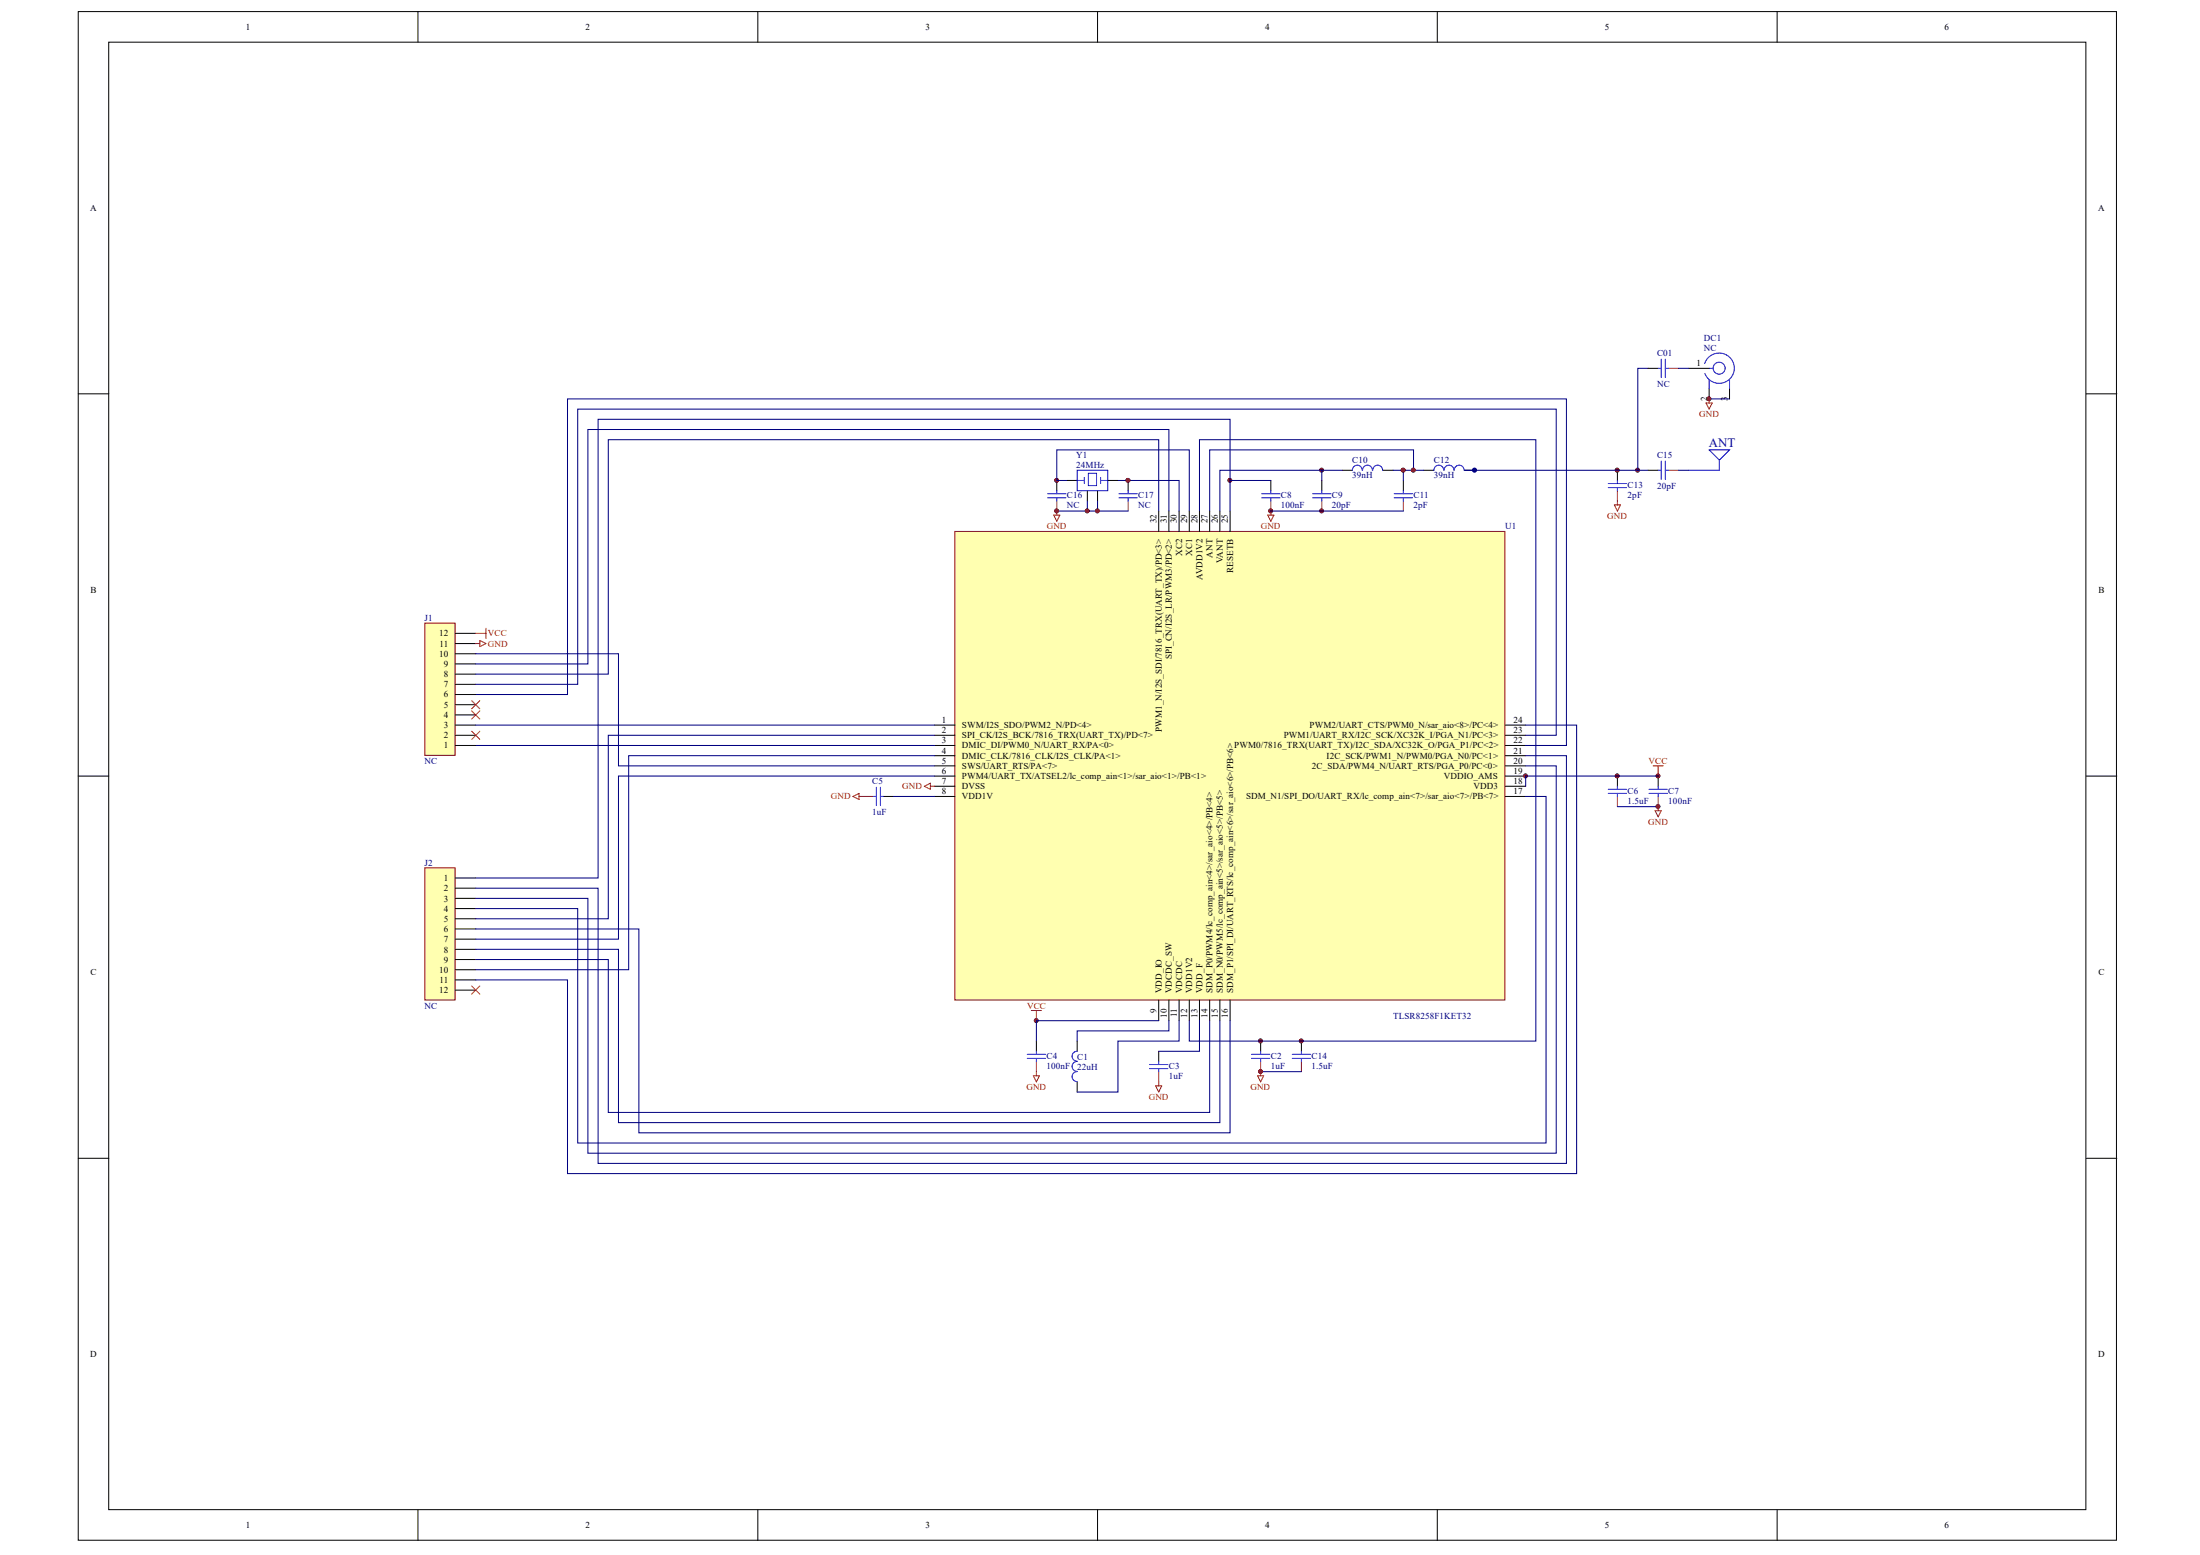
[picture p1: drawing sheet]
# Altium schematic sheet ZYZB010.SchDoc
size C; SheetNumber: 0; SheetTotal: 0

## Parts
C1  22uH  [COMPONENT_3]
C01  NC  [01]
C2  1uF  [COMPONENT_2]
C3  1uF  [COMPONENT_2]
C4  100nF  [COMPONENT_2]
C5  1uF  [COMPONENT_2]
C6  1.5uF  [COMPONENT_2]
C7  100nF  [COMPONENT_2]
C8  100nF  [COMPONENT_2]
C9  20pF  [COMPONENT_2]
C10  39nH  [COMPONENT_2]
C11  2pF  [COMPONENT_2]
C12  39nH  [COMPONENT_2]
C13  2pF  [COMPONENT_2]
C14  1.5uF  [COMPONENT_2]
C15  20pF  [COMPONENT_2]
C16  NC  [COMPONENT_2]
C17  NC  [COMPONENT_2]
DC1  NC  [COMPONENT_5]
J1  NC  [COMPONENT_6]
J2  NC  [COMPONENT_6]
U1  TLSR8258F1KET32  [COMPONENT_1]
Y1  24MHz  [COMPONENT_4]

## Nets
GND: C2.2 C3.2 C4.2 C5.2 C6.2 C7.2 C8.2 C9.2 C11.2 C13.2 C14.2 C16.2 C17.2 DC1.2 DC1.3 J1.11 U1.7(DVSS) Y1.2 Y1.4
VCC: C4.1 C6.1 C7.1 J1.12 U1.9(VDD_IO) U1.18(VDD3) U1.19(VDDIO_AMS)
NetC01_1: C01.1 C12.2 C13.1 C15.1
NetC1_1: C1.1 U1.10(VDCDC_SW)
NetC1_2: C1.2 U1.11(VDCDC)
NetC01_2: C01.2 DC1.1
NetC2_1: C2.1 C14.1 U1.12(VDD1V2) U1.28(AVDD1V2)
NetC3_1: C3.1 U1.13(VDD_F)
NetC5_1: C5.1 U1.8(VDD1V)
NetC8_1: C8.1 J2.1 U1.25(RESETB)
NetC9_1: C9.1 C10.1 U1.26(VANT)
NetC10_2: C10.2 C11.1 C12.1 U1.27(ANT)
NetC16_1: C16.1 U1.29(XC1) Y1.3
NetC17_1: C17.1 U1.30(XC2) Y1.1
NetJ1_1: J1.1 U1.3(DMIC_DI/PWM0_N/UART_RX/PA<0>)
NetJ1_3: J1.3 U1.1(SWM/I2S_SDO/PWM2_N/PD<4>)
NetJ1_6: J1.6 U1.22(PWM0/7816_TRX(UART_TX)/I2C_SDA/XC32K_O/PGA_P1/PC<2>)
NetJ1_7: J1.7 U1.23(PWM1/UART_RX/I2C_SCK/XC32K_I/PGA_N1/PC<3>)
NetJ1_8: J1.8 U1.32(PWM1_N/I2S_SDI/7816_TRX(UART_TX)/PD<3>)
NetJ1_9: J1.9 U1.31(SPI_CN/I2S_LR/PWM3/PD<2>)
NetJ1_10: J1.10 U1.5(SWS/UART_RTS/PA<7>)
NetJ2_2: J2.2 U1.21(I2C_SCK/PWM1_N/PWM0/PGA_N0/PC<1>)
NetJ2_3: J2.3 U1.20(2C_SDA/PWM4_N/UART_RTS/PGA_P0/PC<0>)
NetJ2_4: J2.4 U1.17(SDM_N1/SPI_DO/UART_RX/lc_comp_ain<7>/sar_aio<7>/PB<7>)
NetJ2_5: J2.5 U1.2(SPI_CK/I2S_BCK/7816_TRX(UART_TX)/PD<7>)
NetJ2_6: J2.6 U1.16(SDM_P1/SPI_DI/UART_RTS/lc_comp_ain<6>/sar_aio<6>/PB<6>)
NetJ2_7: J2.7 U1.6(PWM4/UART_TX/ATSEL2/lc_comp_ain<1>/sar_aio<1>/PB<1>)
NetJ2_8: J2.8 U1.15(SDM_N0/PWM5/lc_comp_ain<5>/sar_aio<5>/PB<5>)
NetJ2_9: J2.9 U1.14(SDM_P0/PWM4/lc_comp_ain<4>/sar_aio<4>/PB<4>)
NetJ2_10: J2.10 U1.4(DMIC_CLK/7816_CLK/I2S_CLK/PA<1>)
NetJ2_11: J2.11 U1.24(PWM2/UART_CTS/PWM0_N/sar_aio<8>/PC<4>)

Not connected (* = marked no-connect by the designer): C15 2; J1 2* 4* 5*; J2 12*

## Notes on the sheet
- ANT
